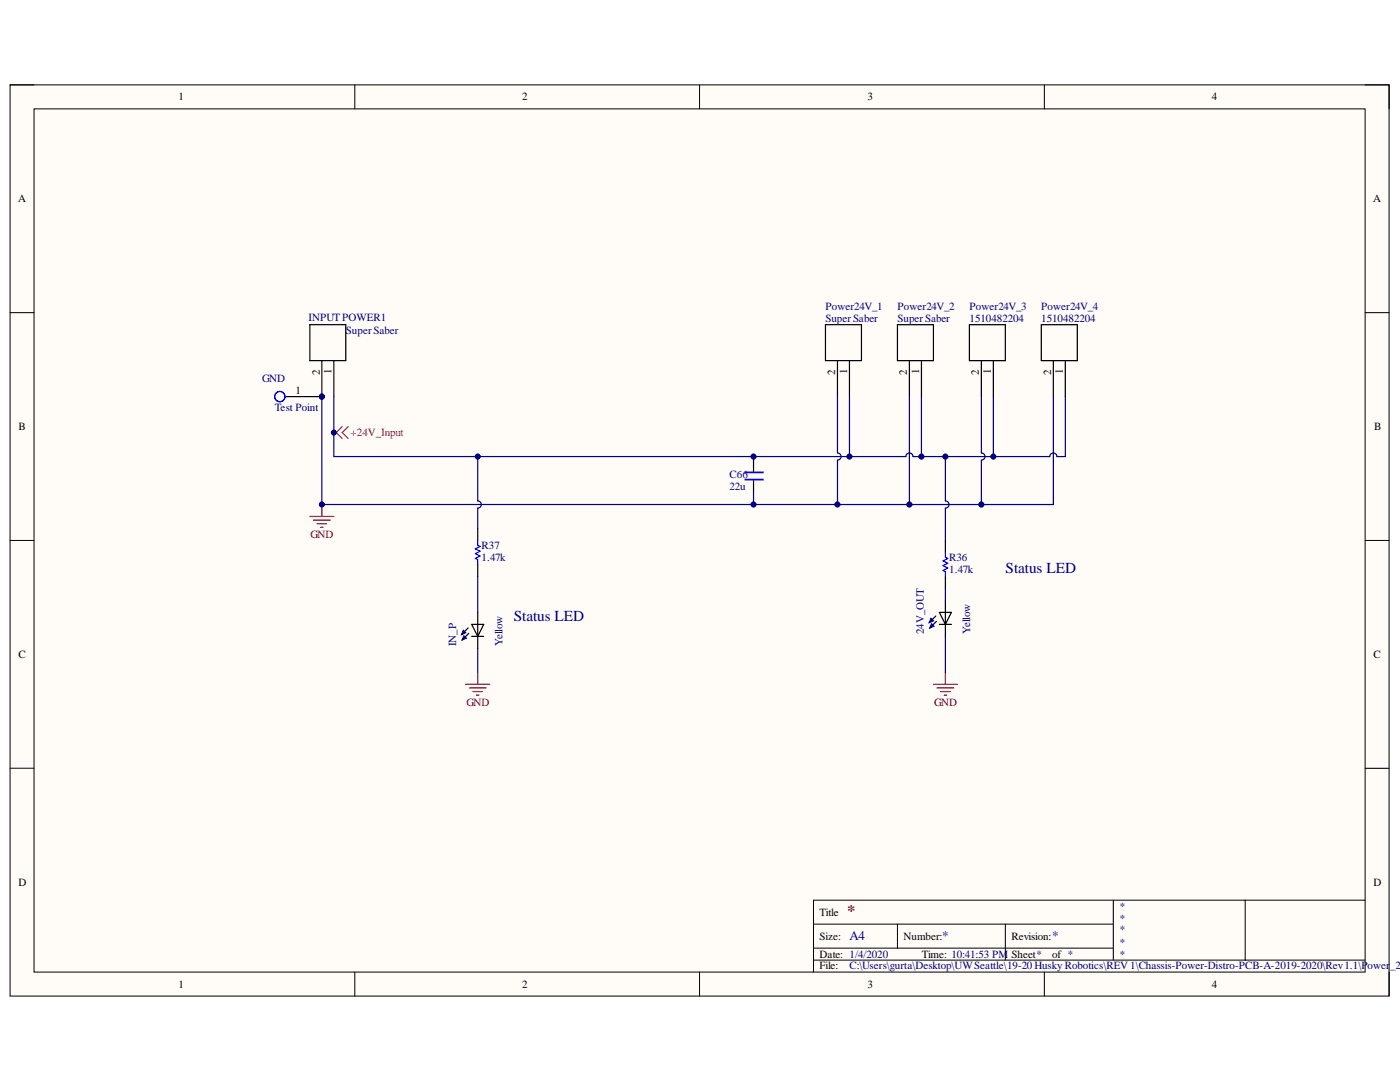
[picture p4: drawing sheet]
<svg xmlns="http://www.w3.org/2000/svg" width="279mm" height="216mm" viewBox="0 0 279 216" stroke-linecap="round" stroke-linejoin="round" font-family="sans-serif">
<path d="M2 16.9h275.2v181.9h-275.2z" fill-rule="evenodd" fill="#fffcf8"/>
<path d="M2 16.9h275.2v181.9h-275.2z" fill="none" stroke="#000" stroke-width=".2"/>
<path d="M6.8 21.7h265.6v172.3h-265.6z" fill-rule="evenodd" fill="#fffcf8"/>
<g fill="none" stroke="#000" stroke-width=".2">
<path d="M2 16.9h4.8M70.8 16.9v4.8M139.6 16.9v4.8M208.4 16.9v4.8M272.4 16.9h4.8v4.8M6.8 21.7h265.6v172.3h-265.6zM2 62.4h4.8M272.4 62.4h4.8M2 107.8h4.8M272.4 107.8h4.8M2 153.3h4.8M272.4 153.3h4.8"/>
<path d="M222.2 179.6v12M248.5 179.6v12M272.4 179.6h-110.1v14.4M70.8 194v4.8M139.6 194v4.8M162.3 184.4h59.9M162.3 191.6h110.1M162.3 189.2h59.9M179.1 184.4v4.8M200.6 184.4v7.2M208.4 194v4.8M277.2 194v4.8"/>
</g>
<path d="M164.7 64.8h7.2v7.2h-7.2zM167.1 72v7.1M169.5 72v7.1M179.1 64.8h7.2v7.2h-7.2zM181.5 72v7.1M183.9 72v7.1M193.5 64.8h7.1v7.2h-7.1zM195.9 72v7.1M198.2 72v7.1M207.8 64.8h7.2v7.2h-7.2zM210.2 72v7.1M212.6 72v7.1" fill="none" stroke="#000" stroke-width=".24"/>
<path d="M185.9 124.5l.5 .4-.8 .4z" fill="#00f"/>
<path d="M185.9 124.5l.5 .4-.8 .4z" fill="none" stroke="#00f" stroke-width=".24"/>
<path d="M185.8 123.4l.5 .5-.9 .3z" fill="#00f"/>
<path d="M188.7 110.2v1l.5 .2-1 .5 1 .5-1 .5 1 .5-1 .4 .5 .3v.9M185.8 123.4l.5 .5-.9 .3z" fill="none" stroke="#00f" stroke-width=".24"/>
<path d="M188.7 107.8v2.4M188.7 115v2.4M188.7 119.8v7.2M186.8 122.9l-1.4 1.3M186.9 124l-1.3 1.3M187.5 122.2h2.4l-1.2 2.4zM187.5 124.6h2.4" fill="none" stroke="#000" stroke-width=".24"/>
<path d="M186.3 136.6h4.8M187 137.3h3.3M187.7 138h1.9M188.4 138.7h.5M188.7 134.2v2.4" fill="none" stroke="#800000" stroke-width=".24"/>
<circle cx="64.2" cy="79.1" r=".48" fill="#000080"/>
<circle cx="64.2" cy="79.1" r=".48" fill="none" stroke="#000080" stroke-width=".2"/>
<path d="M61.8 64.8h7.2v7.2h-7.2zM64.2 72v7.1M66.6 72v7.1" fill="none" stroke="#000" stroke-width=".24"/>
<circle cx="64.2" cy="79.1" r=".48" fill="#000080"/>
<circle cx="64.2" cy="79.1" r=".48" fill="none" stroke="#000080" stroke-width=".2"/>
<path d="M92.6 126.9l.5 .4-.9 .4z" fill="#00f"/>
<path d="M92.6 126.9l.5 .4-.9 .4z" fill="none" stroke="#00f" stroke-width=".24"/>
<path d="M92.5 125.8l.4 .5-.8 .3z" fill="#00f"/>
<path d="M92.5 125.8l.4 .5-.8 .3z" fill="none" stroke="#00f" stroke-width=".24"/>
<path d="M93.4 125.3l-1.3 1.3M93.5 126.4l-1.3 1.3M94.1 124.6h2.4l-1.2 2.4zM94.1 127h2.4M95.3 122.2v7.2" fill="none" stroke="#000" stroke-width=".24"/>
<path d="M61.8 103.1h4.8M62.5 103.8h3.4M63.3 104.5h1.9M64 105.2h.5M64.2 100.7v2.4M92.9 136.6h4.8M93.7 137.3h3.3M94.4 138h1.9M95.1 138.7h.5M95.3 134.2v2.4" fill="none" stroke="#800000" stroke-width=".24"/>
<circle cx="64.2" cy="100.7" r=".48" fill="#000080"/>
<circle cx="64.2" cy="100.7" r=".48" fill="none" stroke="#000080" stroke-width=".2"/>
<path d="M66.6 86.3h.5M67.1 86.3l1.2 1.2M68.3 85.1l-1.2 1.2M69.5 85.1l-1.2 1.2 1.2 1.2" fill="none" stroke="#f00" stroke-width=".24"/>
<circle cx="66.6" cy="86.3" r=".48" fill="#000080"/>
<circle cx="66.6" cy="86.3" r=".48" fill="none" stroke="#000080" stroke-width=".2"/>
<path d="M95.3 105.5v2.3M95.3 112.6v2.4" fill="none" stroke="#000" stroke-width=".24"/>
<path d="M95.3 107.8v1l.5 .2-.9 .5 .9 .5-.9 .5 .9 .5-.9 .4 .4 .3v.9" fill="none" stroke="#00f" stroke-width=".24"/>
<circle cx="64.2" cy="79.1" r=".48" fill="#000080"/>
<circle cx="64.2" cy="79.1" r=".48" fill="none" stroke="#000080" stroke-width=".2"/>
<path d="M57 79.1h7.2" fill="none" stroke="#000" stroke-width=".24"/>
<circle cx="64.2" cy="79.1" r=".48" fill="#000080"/>
<circle cx="64.2" cy="79.1" r=".48" fill="none" stroke="#000080" stroke-width=".2"/>
<circle cx="55.8" cy="79.1" r="1.03" fill="none" stroke="#00f" stroke-width=".24"/>
<path d="M64.2 79.1v21.6h102.9M188.7 127v7.2" fill="none" stroke="#000080" stroke-width=".24"/>
<circle cx="64.2" cy="79.1" r=".48" fill="#000080"/>
<circle cx="64.2" cy="79.1" r=".48" fill="none" stroke="#000080" stroke-width=".2"/>
<circle cx="64.2" cy="100.7" r=".48" fill="#000080"/>
<circle cx="64.2" cy="100.7" r=".48" fill="none" stroke="#000080" stroke-width=".2"/>
<circle cx="150.4" cy="100.7" r=".48" fill="#000080"/>
<circle cx="150.4" cy="100.7" r=".48" fill="none" stroke="#000080" stroke-width=".2"/>
<circle cx="167.1" cy="100.7" r=".48" fill="#000080"/>
<circle cx="167.1" cy="100.7" r=".48" fill="none" stroke="#000080" stroke-width=".2"/>
<path d="M66.6 79.1v12h102.9" fill="none" stroke="#000080" stroke-width=".24"/>
<circle cx="66.6" cy="86.3" r=".48" fill="#000080"/>
<circle cx="66.6" cy="86.3" r=".48" fill="none" stroke="#000080" stroke-width=".2"/>
<circle cx="95.3" cy="91.1" r=".48" fill="#000080"/>
<circle cx="95.3" cy="91.1" r=".48" fill="none" stroke="#000080" stroke-width=".2"/>
<circle cx="150.4" cy="91.1" r=".48" fill="#000080"/>
<circle cx="150.4" cy="91.1" r=".48" fill="none" stroke="#000080" stroke-width=".2"/>
<circle cx="169.5" cy="91.1" r=".48" fill="#000080"/>
<circle cx="169.5" cy="91.1" r=".48" fill="none" stroke="#000080" stroke-width=".2"/>
<path d="M167.1 79.1v11.3a.72 .72 0 0 1 .8 .7 .72 .72 0 0 1-.8 .7v8.9h14.4v-21.6" fill="none" stroke="#000080" stroke-width=".24"/>
<circle cx="181.5" cy="100.7" r=".48" fill="#000080"/>
<circle cx="181.5" cy="100.7" r=".48" fill="none" stroke="#000080" stroke-width=".2"/>
<circle cx="167.1" cy="100.7" r=".48" fill="#000080"/>
<circle cx="167.1" cy="100.7" r=".48" fill="none" stroke="#000080" stroke-width=".2"/>
<path d="M169.5 79.1v12h11.3a.72 .72 0 0 1 .7-.7 .72 .72 0 0 1 .7 .7h1.7" fill="none" stroke="#000080" stroke-width=".24"/>
<circle cx="183.9" cy="91.1" r=".48" fill="#000080"/>
<circle cx="183.9" cy="91.1" r=".48" fill="none" stroke="#000080" stroke-width=".2"/>
<circle cx="169.5" cy="91.1" r=".48" fill="#000080"/>
<circle cx="169.5" cy="91.1" r=".48" fill="none" stroke="#000080" stroke-width=".2"/>
<path d="M181.5 100.7h14.4" fill="none" stroke="#000080" stroke-width=".24"/>
<circle cx="181.5" cy="100.7" r=".48" fill="#000080"/>
<circle cx="181.5" cy="100.7" r=".48" fill="none" stroke="#000080" stroke-width=".2"/>
<circle cx="195.9" cy="100.7" r=".48" fill="#000080"/>
<circle cx="195.9" cy="100.7" r=".48" fill="none" stroke="#000080" stroke-width=".2"/>
<path d="M183.9 79.1v12h14.3" fill="none" stroke="#000080" stroke-width=".24"/>
<circle cx="198.2" cy="91.1" r=".48" fill="#000080"/>
<circle cx="198.2" cy="91.1" r=".48" fill="none" stroke="#000080" stroke-width=".2"/>
<circle cx="188.7" cy="91.1" r=".48" fill="#000080"/>
<circle cx="188.7" cy="91.1" r=".48" fill="none" stroke="#000080" stroke-width=".2"/>
<circle cx="183.9" cy="91.1" r=".48" fill="#000080"/>
<circle cx="183.9" cy="91.1" r=".48" fill="none" stroke="#000080" stroke-width=".2"/>
<path d="M195.9 79.1v11.3a.71 .71 0 0 1 .7 .7 .71 .71 0 0 1-.7 .7v8.9h14.3v-21.6" fill="none" stroke="#000080" stroke-width=".24"/>
<circle cx="195.9" cy="100.7" r=".48" fill="#000080"/>
<circle cx="195.9" cy="100.7" r=".48" fill="none" stroke="#000080" stroke-width=".2"/>
<path d="M198.2 79.1v12h11.3a.71 .71 0 0 1 .7-.7 .71 .71 0 0 1 .7 .7h1.7v-12" fill="none" stroke="#000080" stroke-width=".24"/>
<circle cx="198.2" cy="91.1" r=".48" fill="#000080"/>
<circle cx="198.2" cy="91.1" r=".48" fill="none" stroke="#000080" stroke-width=".2"/>
<path d="M95.3 91.1v8.8a.72 .72 0 0 1 .8 .8 .72 .72 0 0 1-.8 .7v4.1M95.3 115v7.2M95.3 129.4v4.8" fill="none" stroke="#000080" stroke-width=".24"/>
<circle cx="95.3" cy="91.1" r=".48" fill="#000080"/>
<circle cx="95.3" cy="91.1" r=".48" fill="none" stroke="#000080" stroke-width=".2"/>
<path d="M188.7 91.1v8.9a.72 .72 0 0 1 .7 .7 .72 .72 0 0 1-.7 .7v6.4M188.7 117.4v2.4" fill="none" stroke="#000080" stroke-width=".24"/>
<circle cx="188.7" cy="91.1" r=".48" fill="#000080"/>
<circle cx="188.7" cy="91.1" r=".48" fill="none" stroke="#000080" stroke-width=".2"/>
<path d="M148.7 94.3h3.6M148.7 95.7h3.6" fill="none" stroke="#00f" stroke-width=".2"/>
<path d="M148.7 94.2h3.6v.1h-3.6zM148.7 95.6h3.6v.2h-3.6z" fill="none" stroke="#00f" stroke-width=".24"/>
<path d="M150.4 91.7v2.4M150.4 95.9v2.4" fill="none" stroke="#000" stroke-width=".24"/>
<path d="M150.4 91.1v.6" fill="none" stroke="#000080" stroke-width=".24"/>
<circle cx="150.4" cy="91.1" r=".48" fill="#000080"/>
<circle cx="150.4" cy="91.1" r=".48" fill="none" stroke="#000080" stroke-width=".2"/>
<path d="M150.4 98.3v2.4" fill="none" stroke="#000080" stroke-width=".24"/>
<circle cx="150.4" cy="100.7" r=".48" fill="#000080"/>
<circle cx="150.4" cy="100.7" r=".48" fill="none" stroke="#000080" stroke-width=".2"/>
<text font-size="3.2" fill="#800000" x="169.1" y="182.7">*</text>
<g font-size="3" fill="#000080">
<text x="200.7" y="114.4">Status LED</text>
<text x="102.5" y="123.9">Status LED</text>
</g>
<g font-size="2.6" fill="#000080">
<text x="169.6" y="187.6">A4</text>
<text x="188" y="187.6">*</text>
<text x="210" y="187.6">*</text>
</g>
<g font-size="2.2">
<text x="35.6" y="20">1</text>
<text x="104.2" y="20">2</text>
<text x="173.1" y="20">3</text>
<text x="241.8" y="20">4</text>
<text x="3.6" y="40.3">A</text>
<text x="274.1" y="40.3">A</text>
<text x="63.8" y="74.9" transform="rotate(-90 63.8 74.9)">2</text>
<text x="66.2" y="74.7" transform="rotate(-90 66.2 74.7)">1</text>
<text x="166.7" y="74.9" transform="rotate(-90 166.7 74.9)">2</text>
<text x="169.1" y="74.7" transform="rotate(-90 169.1 74.7)">1</text>
<text x="181" y="74.9" transform="rotate(-90 181 74.9)">2</text>
<text x="183.4" y="74.7" transform="rotate(-90 183.4 74.7)">1</text>
<text x="195.4" y="74.9" transform="rotate(-90 195.4 74.9)">2</text>
<text x="197.7" y="74.7" transform="rotate(-90 197.7 74.7)">1</text>
<text x="209.8" y="74.9" transform="rotate(-90 209.8 74.9)">2</text>
<text x="212.1" y="74.7" transform="rotate(-90 212.1 74.7)">1</text>
<text x="59" y="78.7">1</text>
<text x="3.7" y="85.9">B</text>
<text x="274.2" y="85.9">B</text>
<text x="3.7" y="131.3">C</text>
<text x="274.1" y="131.3">C</text>
<text x="3.7" y="176.7">D</text>
<text x="274.1" y="176.7">D</text>
<text x="163.6" y="182.7">Title</text>
<text x="163.6" y="187.5">Size:</text>
<text x="163.6" y="191.1">Date: 1/4/2020</text>
<text x="180.3" y="187.5">Number:</text>
<text x="183.9" y="191.1">Time: 10:41:53 PM</text>
<text x="201.9" y="187.5">Revision:</text>
<text x="201.9" y="191.1">Sheet*</text>
<text x="210" y="191.1">of *</text>
<text x="35.6" y="197.1">1</text>
<text x="104.2" y="197.1">2</text>
<text x="163.6" y="193.4">File:</text>
<text x="173.1" y="197.1">3</text>
<text x="241.8" y="197.1">4</text>
</g>
<g font-size="2.2" fill="#000080">
<text x="61.6" y="64">INPUTPOWER1</text>
<text x="164.7" y="61.9">Power24V_1</text>
<text x="164.7" y="64.3">SuperSaber</text>
<text x="179.1" y="61.9">Power24V_2</text>
<text x="179.1" y="64.3">SuperSaber</text>
<text x="193.5" y="61.9">Power24V_3</text>
<text x="193.5" y="64.3">1510482204</text>
<text x="207.8" y="61.9">Power24V_4</text>
<text x="207.8" y="64.3">1510482204</text>
<text x="69" y="66.7">SuperSaber</text>
<text x="52.3" y="76.2">GND</text>
<text x="54.8" y="82">Test Point</text>
<text x="145.6" y="95.4">C66</text>
<text x="145.6" y="97.8">22u</text>
<text x="96.1" y="109.5">R37</text>
<text x="96.1" y="111.9">1.47k</text>
<text x="189.4" y="111.9">R36</text>
<text x="189.4" y="114.3">1.47k</text>
<text x="91" y="128.9" transform="rotate(-90 91 128.9)">IN_P</text>
<text x="100.3" y="128.9" transform="rotate(-90 100.3 128.9)">Yellow</text>
<text x="184.4" y="126.5" transform="rotate(-90 184.4 126.5)">24V_OUT</text>
<text x="193.6" y="126.5" transform="rotate(-90 193.6 126.5)">Yellow</text>
<text x="223.4" y="181.5">*</text>
<text x="223.4" y="183.9">*</text>
<text x="223.4" y="186.2">*</text>
<text x="223.4" y="188.7">*</text>
<text x="223.4" y="191.1">*</text>
<text x="169.6" y="193.4">C:\Users\gurta\Desktop\UWSeattle\19-20 Husky Robotics\REV 1\Chassis-Power-Distro-PCB-A-2019-2020\Rev1.1\P</text>
<text x="272.9" y="193.4">ower</text>
<text x="277.4" y="193.4">_24</text>
</g>
<text font-size="2.2" fill="#f00" x="70" y="87">+24V_Input</text>
<g font-size="2.2" fill="#800000">
<text x="61.9" y="107.3">GND</text>
<text x="93.1" y="140.8">GND</text>
<text x="186.4" y="140.8">GND</text>
</g>
</svg>
